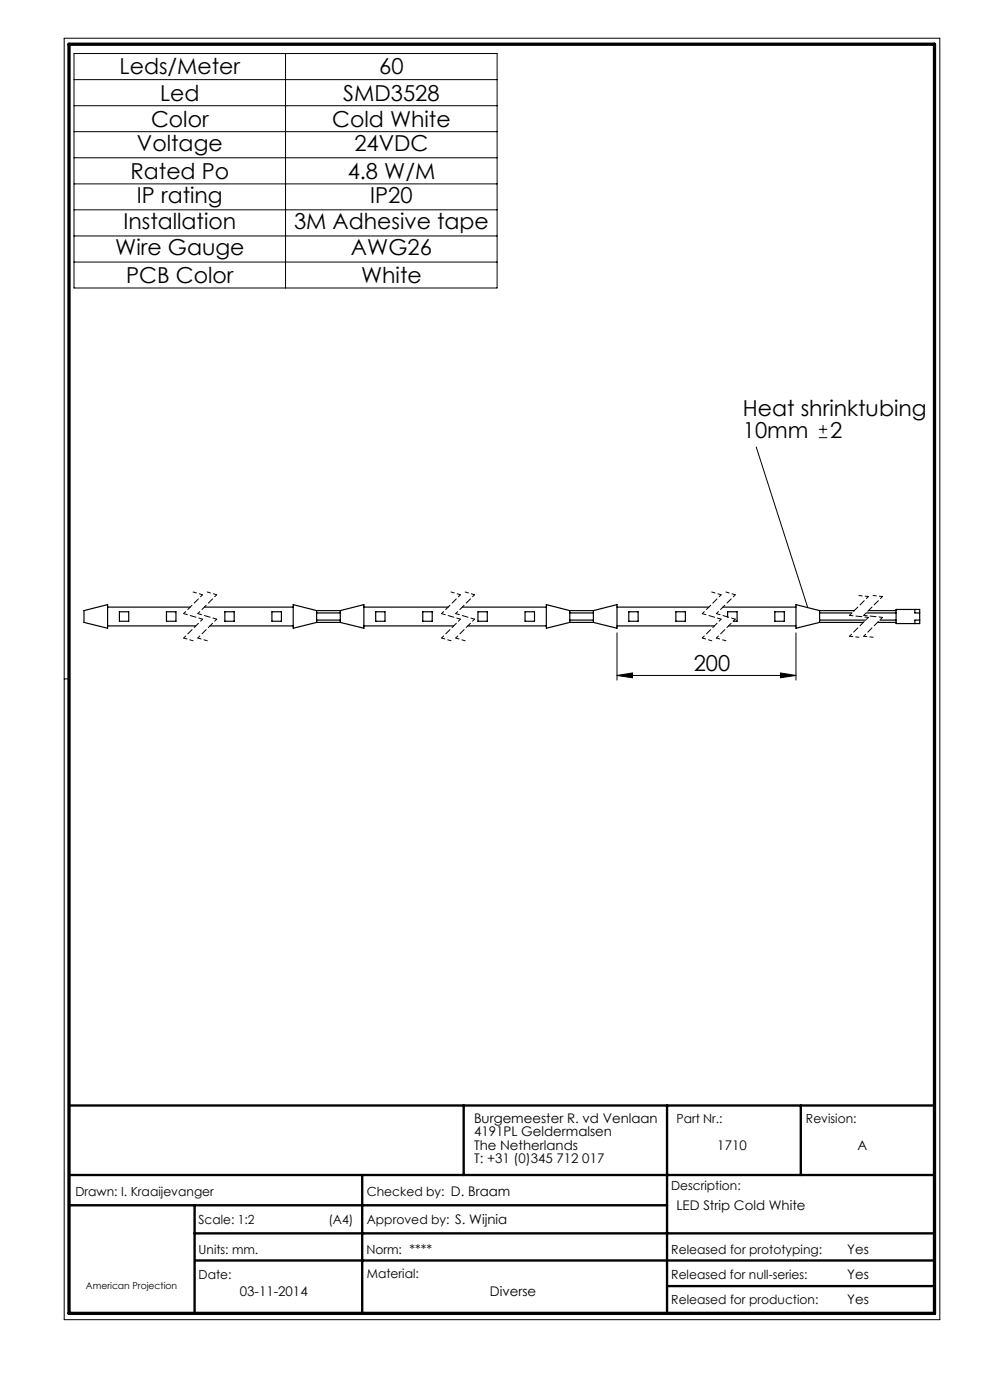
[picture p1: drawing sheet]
<svg xmlns="http://www.w3.org/2000/svg" width="210mm" height="297mm" viewBox="0 0 210 297" stroke-linecap="round" stroke-linejoin="round" font-family="sans-serif">
<g fill="none" stroke="#000" stroke-width=".21">
<path d="M13.6 8.1h185.8v271.9h-185.8zM15.7 11.4h89.7v49.7h-89.7zM15.7 16.9h89.7M60.6 11.4v49.7M15.7 22.4h89.7M15.7 27.9h89.7M15.7 33.5h89.7M15.7 39h89.7M15.7 44.5h89.7M15.7 50.1h89.7M15.7 55.6h89.7M160.4 94.8l10.9 34.1"/>
<path d="M173.7 92.8h1.8M173.7 91.1h1.8M174.6 90.2v1.8M130.9 134.3v10M168.8 134.3v10M14.6 144h-1M130.9 143.3l3.3-.5v1zM130.9 143.3h37.9M165.6 142.8l3.2 .5-3.2 .5z"/>
</g>
<path d="M14.6 234.5h183.6M98.4 234.5v14.8M141.5 234.5v44.1M169.9 234.5v14.8M14.6 249.3h183.6M14.6 255.7h126.9M41.3 255.7v22.9M76.8 249.3v29.3M41.3 261.7h156.9M41.4 267.4h156.8M141.5 272.8h56.7" fill="none" stroke="#000" stroke-width=".5"/>
<path d="M14.6 9.4h183.6v269.2h-183.6z" fill="none" stroke="#000" stroke-width=".7"/>
<g fill="none" stroke="#000" stroke-width=".21" stroke-dasharray="1.3 .6" stroke-dashoffset=".5">
<path d="M39 130.2l4 1.2M39 135.4l2 .5M41 125.6l2 .6M42 130.2l4 1.2M42 135.4l2 .5M44 125.6l2 .6M93.7 130.2l4 1.2M93.7 135.4l2 .5M95.7 125.6l2 .6M96.7 130.2l4 1.2M96.7 135.4l2 .5M98.7 125.6l2 .6"/>
<path d="M149 130.2l4 1.2M149 135.4l2 .5M151 125.6l2 .6M152 130.2l4 1.2M152 135.4l2 .5M154 125.6l2 .6M180.2 130.6l4 .4M183.2 130.6l4 .4"/>
</g>
<g fill="none" stroke="#000" stroke-width=".21" stroke-dasharray="1.3 .6" stroke-dashoffset=".7">
<path d="M43 126.2l-4 4M43 131.4l-4 4M46 126.2l-4 4M46 131.4l-4 4M97.7 126.2l-4 4M97.7 131.4l-4 4M100.7 126.2l-4 4M100.7 131.4l-4 4M153 126.2l-4 4M153 131.4l-4 4M156 126.2l-4 4M156 131.4l-4 4"/>
<path d="M184.2 126.6l-4 4M184.2 131l-4 4M187.2 126.6l-4 4M187.2 131l-4 4"/>
</g>
<path d="M180.2 135l2 .2M182.2 126.3l2 .3M183.2 135l2 .2M185.2 126.3l2 .3" fill="none" stroke="#000" stroke-width=".21" stroke-dasharray="1.3 .6" stroke-dashoffset=".6"/>
<path d="M130.9 143.3l3.3-.5v1zM165.6 142.8l3.2 .5-3.2 .5z" fill="#000"/>
<g fill="none" stroke="#000" stroke-width=".25">
<path d="M17.8 129.5l5-1.2v5l-5-1.3zM22.8 132.8h18.7M22.8 128.8h17.6M25.3 129.8h2v2h-2zM35.3 129.8h2v2h-2zM43.4 128.8h18.8M44.5 132.8h17.7M47.7 129.8h2v2h-2zM57.7 129.8h2v2h-2zM67.2 131.5h5M67.2 130h5M67.2 132h5"/>
<path d="M67.2 129.5h5M67.2 129.5v2.5M67.2 129.5l-5-1.2v5l5-1.3M72.2 129.5l5-1.2v5l-5-1.3M72.2 129.5v2.5M77.2 132.8h19M77.2 128.8h17.9M79.7 129.8h2v2h-2zM89.7 129.8h2v2h-2zM98.1 128.8h17.8M99.2 132.8h16.7M101.4 129.8h2v2h-2z"/>
<path d="M111.4 129.8h2v2h-2zM120.9 131.5h5M120.9 130h5M120.9 132h5M120.9 129.5h5M120.9 129.5l-5-1.2v5l5-1.3M120.9 129.5v2.5M125.9 129.5l5-1.2v5l-5-1.3M125.9 129.5v2.5M130.9 132.8h20.7M130.9 128.8h19.5M133.4 129.8h2v2h-2z"/>
<path d="M143.4 129.8h2v2h-2zM153.4 128.8h15.4M154.3 130.9v-1.1h2.1v2h-.9M154.6 132.8h14.2M164.4 129.8h2v2h-2zM173.8 131.5h9.9M173.8 130h6.9M173.8 132h9.4M173.8 129.5h7.4M173.8 129.5l-5-1.2v5l5-1.3M173.8 129.5v2.5M183.7 130h6.4"/>
<path d="M184.2 129.5h5.9M186.2 132h3.9M186.7 131.5h3.4M190.1 129.3h5v3h-5zM194.1 129.3v.7h1M195.1 131.5h-1v.8"/>
</g>
<g font-size="4.7">
<text x="25.4" y="15.8">Leds/Meter</text>
<text x="80.4" y="15.8">60</text>
<text x="34" y="21.3">Led</text>
<text x="72.8" y="21.3">SMD3528</text>
<text x="32" y="26.8">Color</text>
<text x="70.5" y="26.8">Cold White</text>
<text x="29" y="31.9">Voltage</text>
<text x="75.2" y="31.9">24VDC</text>
<text x="27.7" y="37.9">Rated Po</text>
<text x="73.8" y="37.9">4.8 W/M</text>
<text x="29.1" y="43">IP rating</text>
<text x="78.5" y="43">IP20</text>
<text x="26.2" y="48.5">Installation</text>
<text x="62.4" y="48.5">3M Adhesive tape</text>
<text x="24.5" y="54.1">Wire Gauge</text>
<text x="74.5" y="54.1">AWG26</text>
<text x="26.8" y="60">PCB Color</text>
<text x="76.6" y="60">White</text>
<text x="157.6" y="88.3">Heat shrinktubing</text>
<text x="157.6" y="92.8">10mm</text>
<text x="176.1" y="92.8">2</text>
<text x="147.2" y="142.2">200</text>
</g>
<g font-size="2.8">
<text x="100.5" y="238.2">Burgemeester R. vd Venlaan</text>
<text x="100.5" y="241.1">4191PL Geldermalsen</text>
<text x="100.5" y="243.9">The Netherlands</text>
<text x="152.2" y="243.9">1710</text>
<text x="181.9" y="243.9">A</text>
<text x="100.5" y="246.7">T: +31 (0)345 712 017</text>
<text x="143.5" y="256.7">LED Strip Cold White</text>
<text x="179.7" y="266">Yes</text>
<text x="50.9" y="275">03-11-2014</text>
<text x="103.9" y="275">Diverse</text>
<text x="179.7" y="271.4">Yes</text>
<text x="179.7" y="276.6">Yes</text>
</g>
<g font-size="2.7">
<text x="143.5" y="238.2">Part Nr.:</text>
<text x="171" y="238.2">Revision:</text>
<text x="16" y="253.7">Drawn: I. Kraaijevanger</text>
<text x="77.8" y="253.7">Checked by: D. Braam</text>
<text x="142.4" y="252.5">Description:</text>
<text x="42.1" y="259.7">Scale: 1:2</text>
<text x="69.7" y="259.7">(A4)</text>
<text x="77.8" y="259.7">Approved by: S. Wijnia</text>
<text x="42.1" y="266">Units: mm.</text>
<text x="77.7" y="266">Norm: ****</text>
<text x="142.4" y="266">Released for prototyping:</text>
<text x="42.1" y="271.3">Date:</text>
<text x="77.8" y="271">Material:</text>
<text x="142.4" y="271.3">Released for null-series:</text>
<text x="142.4" y="276.6">Released for production:</text>
</g>
<text font-size="2" x="18.2" y="273.4">American Projection</text>
</svg>
